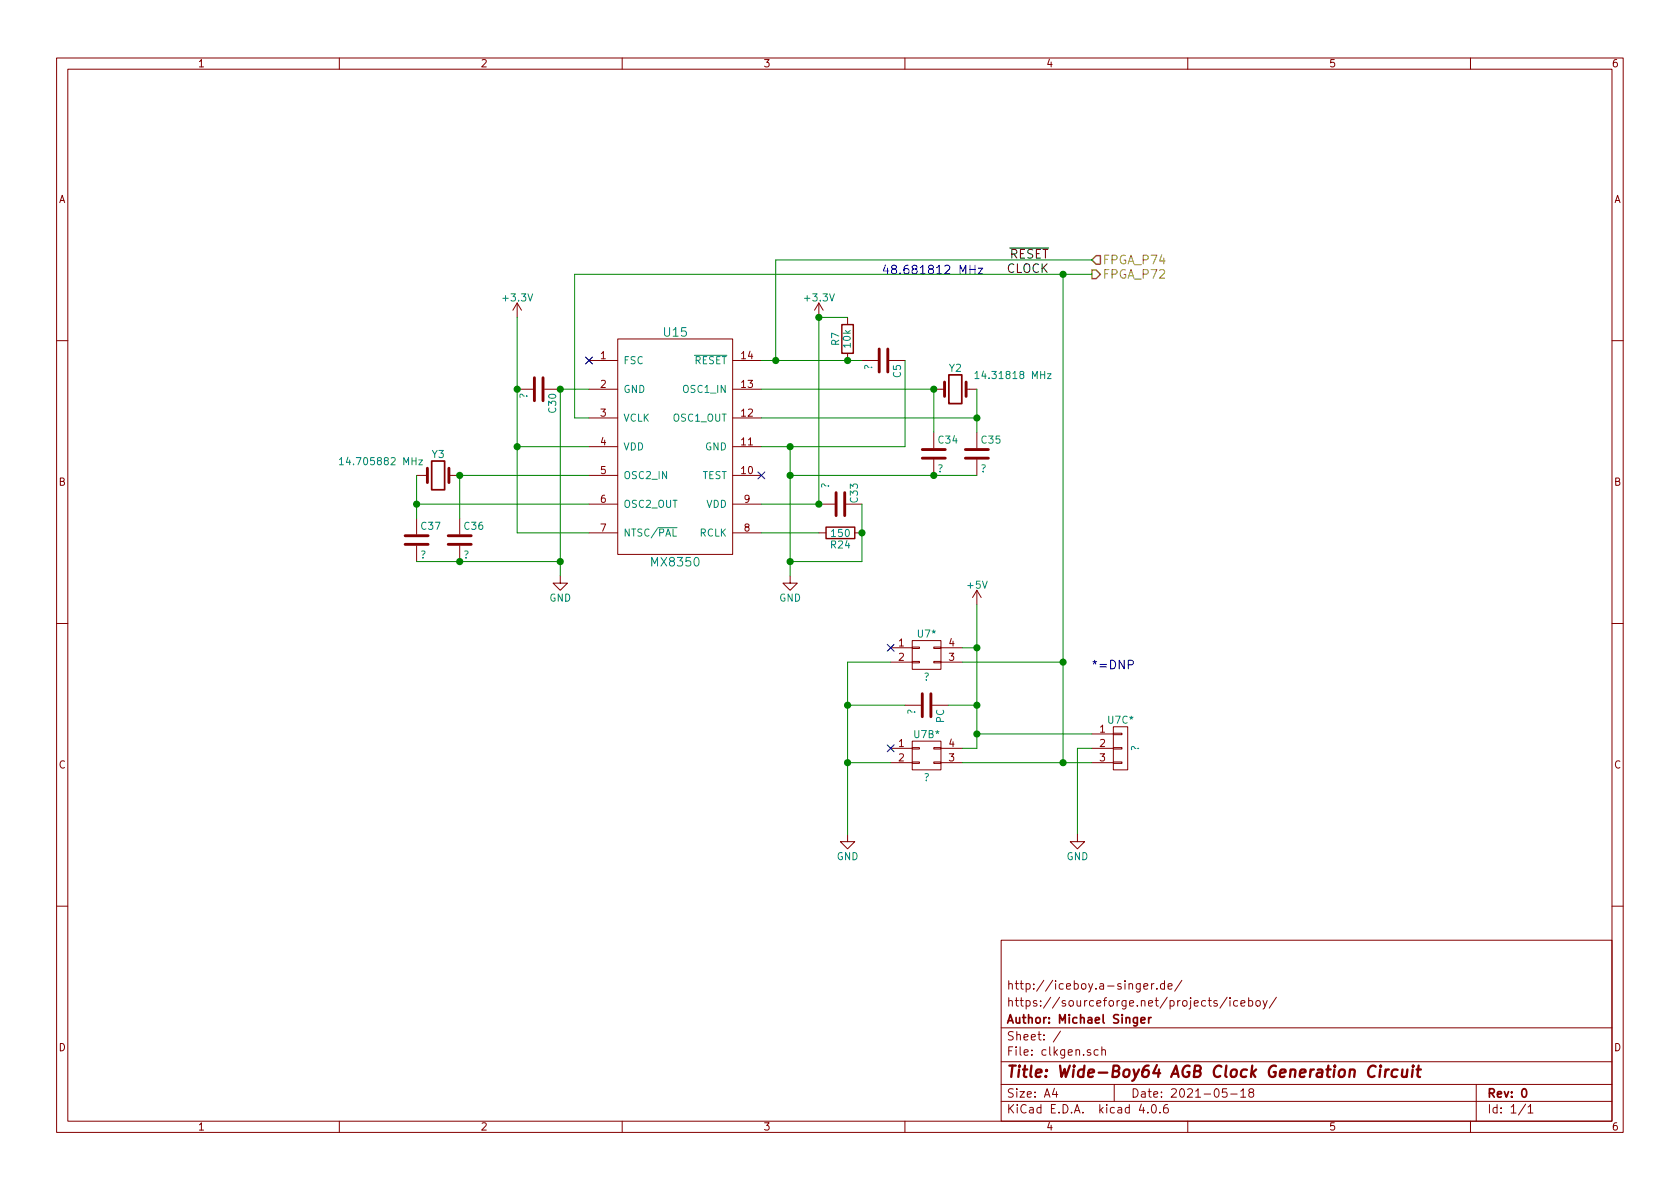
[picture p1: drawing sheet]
<svg xmlns="http://www.w3.org/2000/svg" width="297mm" height="210mm" viewBox="0 0 297 210" stroke-linecap="round" stroke-linejoin="round" font-family="sans-serif">
<g fill="none" stroke="#840000" stroke-width=".18">
<path d="M10 10.3h277v189.9h-277zM12 12.2h273v186.1h-273zM60 10.3v1.9M110 10.3v1.9M160 10.3v1.9M210 10.3v1.9M260 10.3v1.9M91.4 53.6l-.7 1.3M91.4 53.6v2.5M91.4 53.6l.8 1.3M109.2 59.9h20.3v38.1h-20.3zM144.8 53.6l-.8 1.3"/>
<path d="M144.8 53.6v2.5M144.8 53.6l.7 1.3M149.9 56.1v1.3M10 60.2h2M91.4 68.8h2.8M96.3 68.8h2.8M104.1 63.7h5.1M104.1 68.8h5.1M104.1 73.9h5.1M104.1 79h5.1M129.5 63.7h5.1M129.5 68.8h5.1"/>
<path d="M129.5 73.9h5.1M129.5 79h5.1M149.9 62.5v1.2M152.4 63.7h2.8M157.2 63.7h2.8M165.1 68.8h1.9M165.1 76.4v2.8M170.8 68.8h1.9M172.7 76.4v2.8M285 60.2h2M73.7 84.1h1.9M73.7 91.7v2.8"/>
<path d="M73.7 96.5v2.8M79.4 84.1h1.9M81.3 91.7v2.8M81.3 96.5v2.8M104.1 84.1h5.1M104.1 89.1h5.1M104.1 94.2h5.1M129.5 84.1h5.1M129.5 89.1h5.1M129.5 94.2h5.1M144.8 89.1h2.8M144.8 94.2h1.2"/>
<path d="M149.6 89.1h2.8M151.1 94.2h1.3M165.1 81.3v2.8M172.7 81.3v2.8M10 110.3h2M99.1 101.8v1.3h1.2l-1.2 1.3-1.3-1.3h1.3M139.7 101.8v1.3h1.3l-1.3 1.3-1.3-1.3h1.3M157.5 114.5h3.8M157.5 117.1h3.8M161.3 117h1.3v.2h-1.3zM161.3 114.4h1.3v.3h-1.3zM161.3 113.3h5.1v5.1h-5.1z"/>
<path d="M165.1 117h1.3v.2h-1.3zM165.1 114.4h1.3v.3h-1.3zM166.4 114.5h3.8M166.4 117.1h3.8M172.7 104.4v2.5M172.7 104.4l-.7 1.3M172.7 104.4l.8 1.3M285 110.3h2M157.5 132.3h3.8M157.5 134.9h3.8M160 124.7h2.8M161.3 134.7h1.3v.3h-1.3z"/>
<path d="M161.3 132.2h1.3v.3h-1.3zM161.3 131.1h5.1v5h-5.1zM164.8 124.7h2.8M165.1 134.7h1.3v.3h-1.3zM165.1 132.2h1.3v.3h-1.3zM166.4 132.3h3.8M166.4 134.9h3.8M193 132.3h3.8M193 134.9h3.8M193 129.8h3.8M196.8 134.7h1.6v.3h-1.6zM196.8 132.2h1.6v.3h-1.6z"/>
<path d="M196.8 129.7h1.6v.2h-1.6zM196.8 128.5h2.6v7.6h-2.6zM149.9 147.6v1.2h1.2l-1.2 1.3-1.3-1.3h1.3M190.5 147.6v1.2h1.3l-1.3 1.3-1.3-1.3h1.3M10 160.2h2M177 166.3h108v32h-108zM202.2 174.4l.7-.1v-.3l-.4-.1-.3 .2 .1 .7h.6M203.6 173.9v1M204 173.9l-.4 .3M204.5 174.8v.1M205.9 174l-.4-.1-.3 .3 .1 .6 .2 .1 .4-.1M205.9 173.4v1.5"/>
<path d="M206.5 174.4l.7-.1v-.3l-.4-.1-.3 .2 .1 .7h.6M209 173.3l-1.3 2M215.2 177a.37 .37 0 0 0-.6 .1l.1 .3 .5 .1 .1 .1-.3 .3-.4-.1M217 176.3l-1.3 2M217.5 176.4v.2M217.5 176.9v1M218.8 177l-.4-.1-.3 .3 .1 .6 .2 .1 .4-.1M219.4 177.4l.7-.1v-.3l-.5-.1-.2 .2 .1 .7h.6M220.8 177l.4-.1 .3 .3-.1 .6h-.6M220.8 176.4v1.5M222.1 177.1l.2-.2 .5 .2v.5l-.1 .2-.4 .1-.2-.1zM223.3 176.9l.4 1"/>
<path d="M224.1 176.9l-.6 1.4-.2 .1M225.7 176.3l-1.3 2M285 160.2h2M60 198.3v1.9M110 198.3v1.9M160 198.3v1.9M177 194.8h108M177 191.8h108M177 187.8h108M177 181.8h108M186.4 192.5l-.3 1h.9M186.8 193v1"/>
<path d="M187.5 182.3l-1.3 2M194.2 185.7l-.5-.1-.3 .3 .1 .6 .2 .1 .5-.1M194.8 185.7l.2-.1 .4 .1 .1 .9M194.8 185.1v1.5M197 191.8v3M201.8 195.2l-.4 1.1h1M202.9 196.7v.1M203.8 195.4l.1-.1a.81 .81 0 0 1 .6 .6 .81 .81 0 0 1-.3 .8l-.1 .1a.8 .8 0 0 1-.6-.6 .8 .8 0 0 1 .3-.8zM205.1 196.7v.1M206.4 195.3a.59 .59 0 0 0-.7 .7l.1 .7 .2 .1 .5-.1 .1-.5-.2-.2-.4-.1-.3 .3M210 198.3v1.9M216.9 192.5h-.7l-.1 .7 .2-.1 .5 .1 .2 .2-.1 .5-.2 .1-.6-.1"/>
<path d="M217.6 193.5h1.1M219.4 193l.4-.5v1.5M219.4 194h.8M221.1 193.2l-.3-.3 .1-.2 .2-.2 .4 .1 .2 .2-.1 .2-.6 .2a.48 .48 0 0 0-.1 .7l.2 .1 .5-.1a.48 .48 0 0 0-.2-.7M260 198.3v1.9M261 191.8v6.5M269.7 195.2l-1.2 2M270.2 195.8l.4-.5v1.5M270.2 196.8h.8"/>
</g>
<path d="M167.8 66.3h2.3v5.1h-2.3zM76.3 81.5h2.3v5.1h-2.3zM203.1 179.9v1M203.5 179.9l-.4 .3M201.7 180.4l.7-.1v-.3l-.4-.1-.3 .2 .1 .7h.6M269.3 192.6l.1-.1a.81 .81 0 0 1 .6 .6 .81 .81 0 0 1-.3 .8l-.1 .1a.8 .8 0 0 1-.6-.6 .8 .8 0 0 1 .3-.8z" fill="none" stroke="#840000" stroke-width=".3"/>
<path d="M243.2 188.6a.87 .87 0 0 0-1 0 .87 .87 0 0 0-.3 1 .69 .69 0 0 0 .3 .8 .69 .69 0 0 0 .8-.1M244 189.1l-.1 1.3M244.1 188.4v.2l.1-.1-.1-.1v.2M245 189.1l-.1 1.3M245.6 189.1a.54 .54 0 0 0-.6 .4M247.1 189.2a.7 .7 0 0 0-1 .3v.8l.3 .1 .6-.1M248 189.1l-.1 1.2a.56 .56 0 0 0 .8 0M248.8 189.1l-.1 1.3M249.8 189.1l-.2 1.3M249.9 188.4l-.1 .2 .2-.1-.1-.1-.1 .2M250.5 189.1h.7M250.8 188.4l-.2 1.8 .1 .1 .4 .1" fill="none" stroke="#840000" stroke-width=".41"/>
<path d="M122.8 62.8h5.7M172.4 66l.3-.3v1.2M172.4 66.9h.7M185.2 66.1h.7l-.7 .8h.7M60 81.3l.4-.4v1.3M60 82.2h.7M74 81.3h.7l-.7 .9h.7M116.3 93.3h3.4M119 93.5v1.3h.6" fill="none" stroke="#008484" stroke-width=".18"/>
<path d="M103.5 63.1l1.2 1.3M104.7 63.1l-1.2 1.3M134 83.5l1.2 1.2M135.2 83.5l-1.2 1.2M156.9 113.9l1.2 1.3M158.1 113.9l-1.2 1.3M156.9 131.7l1.2 1.2M158.1 131.7l-1.2 1.2" fill="none" stroke="#000084" stroke-width=".18"/>
<g fill="none" stroke="#840000" stroke-width=".51">
<path d="M94.5 66.8v4.1M96 66.8v4.1M155.4 61.7v4.1M157 61.7v4.1M163.1 79.5h4M167 67.6v2.5M170.7 79.5h4.1M170.8 67.6v2.5M71.6 96.3h4.1M71.6 94.7h4.1M75.6 82.8v2.5M79.2 96.3h4.1"/>
<path d="M79.2 94.7h4.1M79.4 82.8v2.5M147.8 87.1v4.1M149.4 87.1v4.1M163.1 81h4M170.7 81h4.1M163.1 122.7v4M164.6 122.7v4"/>
</g>
<path d="M148.8 57.4h2.1v5.1h-2.1zM146 93.2h5.1v2h-5.1z" fill="none" stroke="#840000" stroke-width=".25"/>
<path d="M193 47.7h.8l.8 .8-.8 .8h-.8zM193.8 45.2h.8v1.5h-.8l-.8-.7z" fill="none" stroke="#848400" stroke-width=".25"/>
<path d="M178.5 43.9h6.9" fill="none" stroke="#000" stroke-width=".18"/>
<path d="M156.6 46.8l-.4 1.1h.9M156.9 47.4v1M157.9 47.6l-.3-.3 .1-.2a.48 .48 0 0 1 .7 0l.1 .2-.1 .2-.7 .2v.6a.48 .48 0 0 0 .8-.1v-.4l-.3-.2M193.2 117l.3 .1 .4-.1M193.3 117.4l.2-.3 .3 .3" fill="none" stroke="#0000c2" stroke-width=".18"/>
<g fill="none" stroke="#008400" stroke-width=".18">
<path d="M91.4 56.1v38.1h12.7M149.9 56.1h-5.1v33h-10.2M188 48.5v86.4M193 46h-55.8v17.7M193 48.5h-91.4v25.4h2.5M91.4 79h12.7M104.1 68.8h-5v33M134.6 68.8h30.5v7.6M134.6 63.7h17.8M134.6 73.9h38.1M139.7 79v22.8M160 63.7v15.3h-25.4"/>
<path d="M172.7 68.8v7.6M73.7 89.1h30.4M73.7 99.3h25.4M73.7 84.1v7.6M104.1 84.1h-22.8v7.6M134.6 94.2h10.2M139.7 84.1h33M152.4 89.1v10.2h-12.7M157.5 117.1h-7.6v30.5M170.2 114.5h2.5M170.2 117.1h17.8M172.7 106.9v25.4h-2.5"/>
<path d="M149.9 134.9h7.6M149.9 124.7h10.1M167.6 124.7h5.1M170.2 134.9h22.8M172.7 129.8h20.3M193 132.3h-2.5v15.3"/>
</g>
<g fill="#008400" stroke="#008400" stroke-width=".25">
<circle cx="149.9" cy="63.7" r=".51"/>
<circle cx="144.8" cy="56.1" r=".51"/>
<circle cx="139.7" cy="79" r=".51"/>
<circle cx="139.7" cy="99.3" r=".51"/>
<circle cx="152.4" cy="94.2" r=".51"/>
<circle cx="144.8" cy="89.1" r=".51"/>
<circle cx="137.2" cy="63.7" r=".51"/>
<circle cx="91.4" cy="68.8" r=".51"/>
<circle cx="91.4" cy="79" r=".51"/>
<circle cx="99.1" cy="68.8" r=".51"/>
<circle cx="73.7" cy="89.1" r=".51"/>
<circle cx="81.3" cy="84.1" r=".51"/>
<circle cx="99.1" cy="99.3" r=".51"/>
<circle cx="81.3" cy="99.3" r=".51"/>
<circle cx="172.7" cy="73.9" r=".51"/>
<circle cx="165.1" cy="68.8" r=".51"/>
<circle cx="139.7" cy="84.1" r=".51"/>
<circle cx="165.1" cy="84.1" r=".51"/>
<circle cx="188" cy="48.5" r=".51"/>
<circle cx="172.7" cy="114.5" r=".51"/>
<circle cx="188" cy="117.1" r=".51"/>
<circle cx="172.7" cy="124.7" r=".51"/>
<circle cx="149.9" cy="124.7" r=".51"/>
<circle cx="149.9" cy="134.9" r=".51"/>
<circle cx="188" cy="134.9" r=".51"/>
<circle cx="172.7" cy="129.8" r=".51"/>
</g>
<text font-size="2.8" fill="#840000" x="178" y="190.5">Title: Wide-Boy64 AGB Clock Generation Circuit</text>
<g font-size="2.1">
<text x="178.3" y="45.7">RESET</text>
<text x="177.9" y="48.3">CLOCK</text>
</g>
<g font-size="2.1" fill="#848400">
<text x="195" y="46.7">FPGA_P74</text>
<text x="195" y="49.3">FPGA_P72</text>
</g>
<g font-size="2.1" fill="#0000c2">
<text x="159" y="48.5">48.681812 MHz</text>
<text x="194.1" y="118.4">*=DNP</text>
</g>
<g font-size="2.1" fill="#008484">
<text x="117.4" y="59.5">U15</text>
<text x="115.4" y="100.2">MX8350</text>
</g>
<g font-size="2.1" fill="#840000">
<text x="178" y="178">https://sourceforge.net/projects/iceboy/</text>
<text x="178" y="175">http://iceboy.a-singer.de/</text>
<text x="178" y="184">Sheet: /</text>
<text x="178" y="181">Author: Michael Singer</text>
<text x="178" y="186.7">File: clkgen.sch</text>
<text x="178" y="196.9">KiCad E.D.A. kicad 4.0.6</text>
<text x="178" y="194.1">Size: A4</text>
<text x="200" y="194.1">Date: 2021-05-18</text>
<text x="263" y="194.1">Rev: 0</text>
<text x="263" y="196.9">Id: 1/1</text>
</g>
<g font-size="1.8" fill="#840000">
<text x="35" y="11.9">1</text>
<text x="85" y="11.9">2</text>
<text x="135" y="11.9">3</text>
<text x="185" y="11.9">4</text>
<text x="235" y="11.9">5</text>
<text x="285" y="11.9">6</text>
<text x="10.4" y="35.9">A</text>
<text x="285.4" y="35.9">A</text>
<text x="106.2" y="63.5">1</text>
<text x="131.1" y="63.5">14</text>
<text x="106.2" y="68.6">2</text>
<text x="131.1" y="68.6">13</text>
<text x="106.2" y="73.7">3</text>
<text x="131.1" y="73.7">12</text>
<text x="106.2" y="78.7">4</text>
<text x="106.2" y="83.8">5</text>
<text x="131.1" y="83.8">10</text>
<text x="131.1" y="78.7">11</text>
<text x="10.4" y="85.9">B</text>
<text x="106.2" y="88.9">6</text>
<text x="131.6" y="88.9">9</text>
<text x="285.4" y="85.9">B</text>
<text x="106.2" y="94">7</text>
<text x="131.6" y="94">8</text>
<text x="158.9" y="114.3">1</text>
<text x="158.9" y="116.8">2</text>
<text x="167.8" y="116.8">3</text>
<text x="167.8" y="114.3">4</text>
<text x="194.5" y="129.5">1</text>
<text x="10.4" y="135.9">C</text>
<text x="158.9" y="132.1">1</text>
<text x="158.9" y="134.6">2</text>
<text x="167.8" y="134.6">3</text>
<text x="167.8" y="132.1">4</text>
<text x="194.5" y="132.1">2</text>
<text x="194.5" y="134.6">3</text>
<text x="285.4" y="135.9">C</text>
<text x="10.4" y="185.9">D</text>
<text x="285.4" y="185.9">D</text>
<text x="35" y="199.9">1</text>
<text x="85" y="199.9">2</text>
<text x="135" y="199.9">3</text>
<text x="185" y="199.9">4</text>
<text x="235" y="199.9">5</text>
<text x="285" y="199.9">6</text>
</g>
<g font-size="1.8" fill="#008484">
<text x="89.1" y="53.3">+3.3V</text>
<text x="142.4" y="53.3">+3.3V</text>
<text x="110.2" y="64.4">FSC</text>
<text x="122.6" y="64.4">RESET</text>
<text x="148.4" y="61.1" transform="rotate(-90 148.4 61.1)">R7</text>
<text x="150.4" y="61.4" transform="rotate(-90 150.4 61.4)">10k</text>
<text x="154.2" y="65.5" transform="rotate(-90 154.2 65.5)">?</text>
<text x="167.8" y="65.7">Y2</text>
<text x="93.2" y="70.5" transform="rotate(-90 93.2 70.5)">?</text>
<text x="110.2" y="69.5">GND</text>
<text x="121" y="69.5">OSC1_IN</text>
<text x="159.3" y="66.7" transform="rotate(-90 159.3 66.7)">C5</text>
<text x="173.3" y="67">14.31818 MHz</text>
<text x="98.3" y="72.9" transform="rotate(-90 98.3 72.9)">C30</text>
<text x="110.2" y="74.5">VCLK</text>
<text x="119" y="74.5">OSC1_OUT</text>
<text x="61.1" y="82.2">14.705882 MHz</text>
<text x="76.4" y="81">Y3</text>
<text x="110.2" y="79.6">VDD</text>
<text x="124.6" y="79.6">GND</text>
<text x="165.7" y="83.5">?</text>
<text x="166" y="78.4">C34</text>
<text x="173.4" y="83.5">?</text>
<text x="173.6" y="78.4">C35</text>
<text x="110.2" y="84.7">OSC2_IN</text>
<text x="110.2" y="89.8">OSC2_OUT</text>
<text x="124" y="84.7">TEST</text>
<text x="124.8" y="89.8">VDD</text>
<text x="146.6" y="86.4" transform="rotate(-90 146.6 86.4)">?</text>
<text x="151.7" y="88.8" transform="rotate(-90 151.7 88.8)">C33</text>
<text x="74.5" y="93.7">C37</text>
<text x="82.1" y="93.7">C36</text>
<text x="110.2" y="94.9">NTSC/PAL</text>
<text x="123.6" y="94.9">RCLK</text>
<text x="147.1" y="94.9">150</text>
<text x="74.3" y="98.7">?</text>
<text x="81.9" y="98.7">?</text>
<text x="147" y="97">R24</text>
<text x="97.1" y="106.4">GND</text>
<text x="137.7" y="106.4">GND</text>
<text x="171.1" y="104.1">+5V</text>
<text x="162.4" y="112.7">U7*</text>
<text x="163.3" y="120.3">?</text>
<text x="161.7" y="130.5">U7B*</text>
<text x="161.8" y="126.4" transform="rotate(-90 161.8 126.4)">?</text>
<text x="166.9" y="127.8" transform="rotate(-90 166.9 127.8)">PC</text>
<text x="196" y="128">U7C*</text>
<text x="201.4" y="132.8" transform="rotate(-90 201.4 132.8)">?</text>
<text x="163.3" y="138.1">?</text>
<text x="147.9" y="152.1">GND</text>
<text x="188.5" y="152.1">GND</text>
</g>
</svg>
